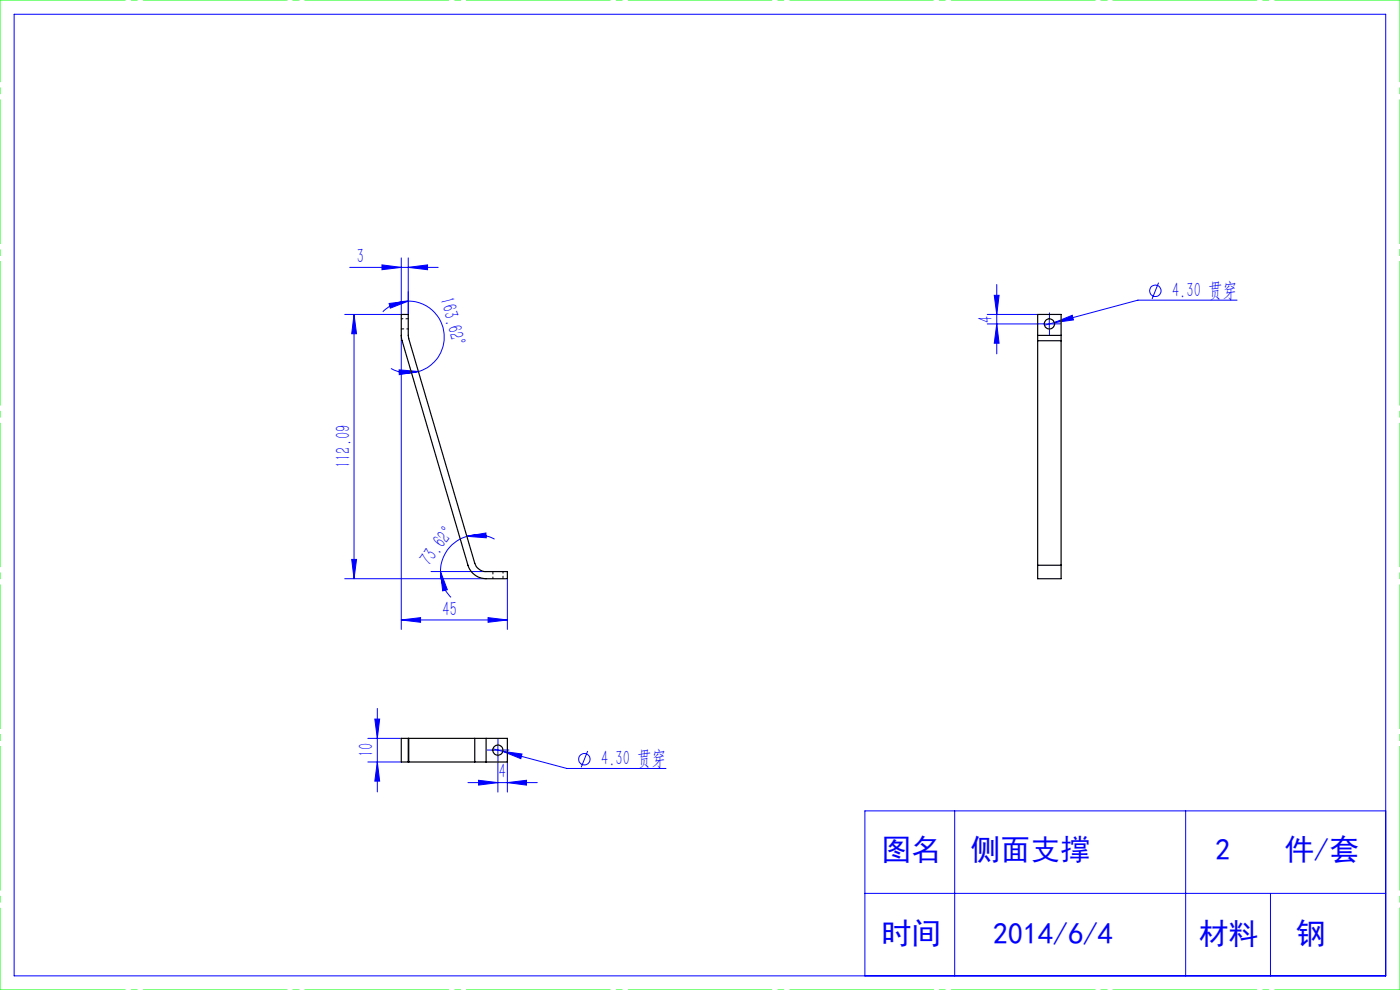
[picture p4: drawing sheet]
<svg xmlns="http://www.w3.org/2000/svg" width="297mm" height="210mm" viewBox="0 0 297 210" stroke-linecap="round" stroke-linejoin="round" font-family="sans-serif">
<g fill="none" stroke="#00f" stroke-width=".21">
<path d="M3 3h291v204h-291zM74.2 56.7h18.8M81 56.2l4.1 .5-4.1 .5zM85.1 54.7v12h-12M86.6 56.7l4.1-.5v1zM86.6 54.7v12M245.8 60l-1.4 3.4M75.1 66.7v56.1M75.1 66.7l.5 4.1h-1zM82.6 64.4l4-.5-3.8 1.5zM82.9 78.2a7.5 7.5 0 0 0 5.9 .6M84.7 78.4l4.1 .4-4.1 .7z"/>
<path d="M85.1 71.1v62.4M86.6 63.9a7.6 7.6 0 0 1 7.5 6.5 7.6 7.6 0 0 1-5.3 8.4M86.6 63.9a7.3 7.3 0 0 0-5.4 2.2M209.4 68.7h10.9M209.4 66.7h10.7M210.9 62.6h1l-.4 4.1zM211.5 68.7l.4 4.1h-1zM211.5 60.4v14.7M221.4 68.7h2.5M222.6 67.5v2.4M223.7 68.4l3.8-1.5 .2 1zM223.7 68.4l-2.1 .6"/>
<path d="M262.4 63.7h-21l-17.7 4.7M74.6 118.7h1l-.5 4.1zM99.1 113.8l4-.7 .1 1zM99.1 113.8a7.7 7.7 0 0 0-5.6 7.4M99.1 113.8a7.9 7.9 0 0 1 5.8 .6M73.1 122.8h30M85.1 131.5l4.1-.5v1zM85.1 131.5h22.5M91.4 121.2h11.7M93.5 121.2l1.4 3.9-1 .2zM93.5 121.2a7.6 7.6 0 0 0 2.2 5.5M103.5 131l4.1 .5-4.1 .5z"/>
<path d="M107.6 122.8v10.7M78 156.6h7.1M79.5 152.5h1l-.5 4.1zM80 150.3v17.7M104.4 159.1h2.5M104.6 158.8l2 .6M105.6 157.9v2.5M106.6 159.4l4.1 .5-.2 1zM106.6 159.4l13.7 3.6h21M124.7 159.3l-1.4 3.5M78 161.6h7.1M80 161.6l.5 4.1h-1z"/>
<path d="M99.3 166h14.7M101.5 165.5l4.1 .5-4.1 .5zM105.6 161.5v6.5M107.6 166l4.1-.5v1zM107.6 161.6v6.4M202.5 172v35M251.5 172v35M294 172h-110.5v35M183.5 189.5h110.5M269.5 189.5v17.5"/>
<circle cx="245.1" cy="61.7" r="1.21"/>
<circle cx="124" cy="161.1" r="1.21"/>
</g>
<path d="M221.4 68.7h-1.1M222.6 67.4v-1M222.6 69.9v1.1M223.9 68.7h1.1M104.4 159.1h-1.1M105.6 157.8v-1M106.9 159.1h1.1M105.6 160.3v1.1" fill="none" stroke="#00f" stroke-width=".21" stroke-dasharray="30.5 1.3 1.3 1.3"/>
<path d="M0 0h297M0 210h297" fill="none" stroke="#0f0" stroke-width=".21" stroke-dasharray="30.5 1.3 1.3 1.3" stroke-dashoffset="3.9"/>
<path d="M0 210v-210M297 210v-210" fill="none" stroke="#0f0" stroke-width=".21" stroke-dasharray="30.5 1.3 1.3 1.3" stroke-dashoffset="13.1"/>
<g fill="#00f">
<path d="M84.7 78.4l4.1 .4-4.1 .7zM82.6 64.4l4-.5-3.8 1.5z"/>
<path d="M81 56.2l4.1 .5-4.1 .5zM86.6 56.7l4.1-.5v1zM85.1 131.5l4.1-.5v1zM103.5 131l4.1 .5-4.1 .5zM223.7 68.4l4-.5-.2-1zM106.6 159.4l3.9 1.5 .2-1zM101.5 165.5l4.1 .5-4.1 .5zM107.6 166l4.1-.5v1z"/>
<path d="M99.1 113.8l4-.7 .1 1zM93.5 121.2l1.4 3.9-1 .2z"/>
<path d="M74.6 118.7h1l-.5 4.1zM75.1 66.7l.5 4.1h-1zM211.5 68.7l.4 4.1h-1zM210.9 62.6h1l-.4 4.1zM80 161.6l.5 4.1h-1zM79.5 152.5h1l-.5 4.1z"/>
</g>
<g fill="none" stroke="#000" stroke-width=".25">
<path d="M85.1 66.7h1.5l.1 5.2 14 47.6a2.53 2.53 0 0 0 2.4 1.7h4.5v1.6h-4.5a4.1 4.1 0 0 1-3.8-2.9l-14.1-47.8zM220.1 71.1v1.2M220.1 71.1v-4.4h5v4.4M220.1 71.1h5M220.1 72.3v47.6M220.1 72.3h5M225.1 71.1v1.2M225.1 72.3v47.6M220.1 119.9v2.9h5v-2.9M220.1 119.9h5M86.6 156.6h.1M86.6 156.6h-1.5v5h1.5"/>
<path d="M86.6 156.6v5M86.7 156.6h14M86.7 156.6v5M100.7 156.6h2.4M100.7 156.6v5M103.1 156.6h4.5v5h-4.5M103.1 156.6v5M86.6 161.6h.1M86.7 161.6h14M100.7 161.6h2.4"/>
<circle cx="222.6" cy="68.7" r="1.09"/>
<circle cx="105.6" cy="159.1" r="1.07"/>
</g>
<path d="M85.1 69.8h1.5M86.6 67.6h-1.5M104.6 121.2v1.5M106.7 122.7v-1.5" fill="none" stroke="#000" stroke-width=".21" stroke-dasharray="1.3 .6" stroke-dashoffset=".8"/>
<g font-size="6.3" fill="#00f">
<text x="187" y="182.5">图名</text>
<text x="205.9" y="182.5">侧面支撑</text>
<text x="257.8" y="182.5">2</text>
<text x="272.5" y="182.5">件/套</text>
<text x="187" y="200.3">时间</text>
<text x="210.7" y="200.3">2014/6/4</text>
<text x="254.3" y="200.3">材料</text>
<text x="274.9" y="200.3">钢</text>
</g>
<g font-size="4.4" fill="#00f">
<text x="75.7" y="55.8">3</text>
<text x="93.3" y="63.4" transform="rotate(76 93.3 63.4)">163.62°</text>
<text x="248.6" y="63">4.30 贯穿</text>
<text x="210.6" y="68.5" transform="rotate(-90 210.6 68.5)">4</text>
<text x="74.3" y="99.3" transform="rotate(-90 74.3 99.3)">112.09</text>
<text x="91.1" y="120.2" transform="rotate(-52 91.1 120.2)">73.62°</text>
<text x="93.9" y="130.6">45</text>
<text x="79.2" y="160.6" transform="rotate(-90 79.2 160.6)">10</text>
<text x="105.8" y="165.1">4</text>
<text x="127.5" y="162.3">4.30 贯穿</text>
</g>
</svg>
